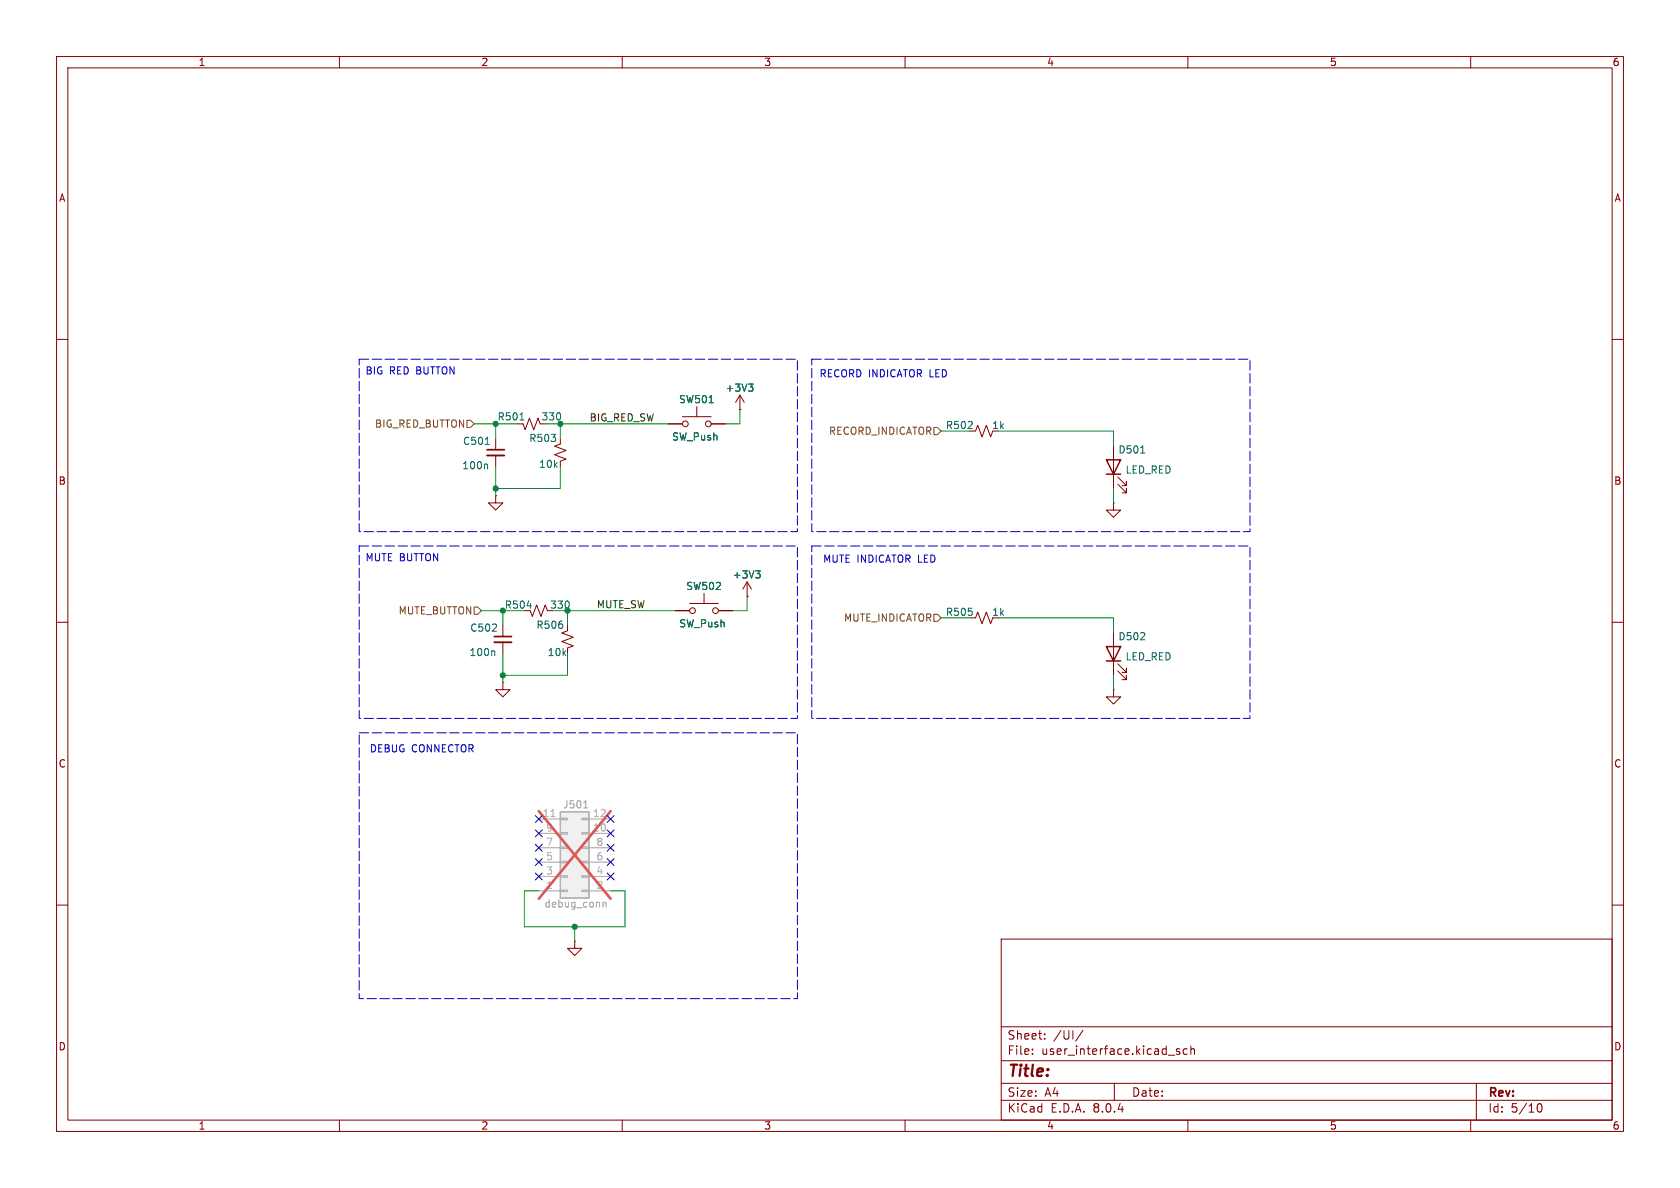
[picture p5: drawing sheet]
<svg xmlns="http://www.w3.org/2000/svg" width="297mm" height="210mm" viewBox="0 0 297 210" stroke-linecap="round" stroke-linejoin="round" font-family="sans-serif">
<g fill="none" stroke="#840000" stroke-width=".18">
<path d="M10 10h277v190h-277zM12 12h273v186h-273zM60 10v2M110 10v2M160 10v2M210 10v2M260 10v2M10 60h2M285 60h2M87.6 77.5v2M91.4 74.9h1.1l.3 1 .8-2 .8 2 .7-2 .4 1M99.1 77.5v1l-1.1 .4 2.1 .7-2.1 .8 2.1 .8-1 .3v1.1"/>
<path d="M118.1 74.9h2.5M120.6 73.7h5.1M123.2 71.9v1.8M125.7 74.9h2.6M130.8 72.4h.1M130.8 69.9l.8 1.2M130.8 69.9v2.5M130.8 69.9l-.8 1.2M171.4 76.2h1.1l.3-1 .8 2 .8-2 .7 2 .4-1M196.8 78.7v7.7M87.6 87.6v1.3h-1.2l1.2 1.3 1.3-1.3h-1.3M87.6 87.6h.1"/>
<path d="M87.6 80.5v2.1M196.8 88.9v1.3h1.3l-1.3 1.2-1.2-1.2h1.2M196.8 88.9h.1M197.6 85.6l1.5 1.5v-.7v.7h-.7M197.6 84.3l1.5 1.6v-.8v.8h-.7M10 110h2M88.9 110.5v2M88.9 113.5v2.1M93.7 108l.4 1 .8-2.1 .7 2.1 .8-2.1 .4 1.1M100.3 110.5v1l-1 .4 2 .7-2 .8 2 .8-1 .4v1M132.1 105.4h.1M132.1 102.9l.7 1.2"/>
<path d="M132.1 102.9v2.5M132.1 102.9l-.8 1.2M171.4 109.2h1.1l.3-1 .8 2 .8-2 .7 2 .4-1M196.8 111.8v7.6M197.6 118.6l1.5 1.5v-.7v.7h-.7M197.6 117.3l1.5 1.6v-.8v.8h-.7M285 110h2M88.9 120.7v1.2h-1.3l1.3 1.3 1.3-1.3h-1.3M88.9 120.7h.1M196.8 121.9v1.3h1.3l-1.3 1.3-1.2-1.3h1.2M196.8 121.9h.1M10 160h2"/>
<path d="M285 160h2M177 166h108v32h-108zM60 198v2M110 198v2M160 198v2M177 194.5h108M177 191.5h108M177 187.5h108M177 181.5h108M182.5 186.3v.1M182.5 185.5v.1M184.7 183.6v.1"/>
<path d="M184.7 182.8v.1M191.5 182.1l-1.3 2M197 191.5v3M208.5 185.5l-.3-.1-.2 .2v.2l.5 .2v.3h-.5M209.9 185.5l-.4-.1-.3 .3v.4l.1 .2h.6M210 198v2M210.5 185.5l.2-.1 .4 .1 .1 .9M210.5 184.9v1.5M260 198v2M261 191.5v6.5M271.7 195.7l.2-.5 .2-.1a.8 .8 0 0 1 .5 .7 .8 .8 0 0 1-.5 .8l-.2-.1-.2-.5"/>
<circle cx="121.2" cy="74.9" r=".51"/>
<circle cx="125.2" cy="74.9" r=".51"/>
</g>
<path d="M85.8 78.6h.7M91.9 74.2h.7M125.4 71.2h.7M132.3 67.9h.8l-.4 .5M132.9 68.4l.2 .2v.3l-.2 .3M86 82l.2 .2v.7M201.7 80.1h.7M87.3 115l.2 .2v.7M93.2 107.1h.8M133.6 100.9h.8l-.4 .5M134.1 101.4l.3 .2v.3l-.3 .3" fill="none" stroke="#006464" stroke-width=".18"/>
<path d="M86.1 80.5h3.1M87.4 113.5h3" fill="none" stroke="#840000" stroke-width=".33"/>
<path d="M86.1 79.5h3.1M87.4 112.5h3" fill="none" stroke="#840000" stroke-width=".3"/>
<path d="M195.6 81.3h2.5l-1.3 2.5zM195.6 83.8h2.5M195.6 114.3h2.5l-1.3 2.5zM195.6 116.8h2.5" fill="none" stroke="#840000" stroke-width=".25"/>
<path d="M99.1 143.5h5v15.3h-5z" fill="#f0f0f0"/>
<g fill="none" stroke="#a1a1a1" stroke-width=".18">
<path d="M95.2 157.5h3.9M95.2 147.3h3.9M95.2 144.8h3.9M95.2 154.9h3.9M95.2 152.4h3.9M95.2 149.9h3.9M99.1 144.7h1.2v.2h-1.2zM99.1 147.2h1.2v.2h-1.2zM99.1 149.7h1.2v.3h-1.2zM99.1 152.3h1.2v.2h-1.2zM99.1 154.8h1.2v.3h-1.2zM99.1 157.4h1.2v.2h-1.2z"/>
<path d="M102.9 144.7h1.2v.2h-1.2zM102.9 147.2h1.2v.2h-1.2zM102.9 149.7h1.2v.3h-1.2zM102.9 152.3h1.2v.2h-1.2zM102.9 154.8h1.2v.3h-1.2zM102.9 157.4h1.2v.2h-1.2zM104.1 157.5h3.8M104.1 147.3h3.8M104.1 144.8h3.8M104.1 154.9h3.8M104.1 152.4h3.8M104.1 149.9h3.8"/>
</g>
<path d="M99.1 143.5h5v15.3h-5z" fill="none" stroke="#a1a1a1" stroke-width=".25"/>
<path d="M97.4 144.4h.7" fill="none" stroke="#aaa" stroke-width=".18"/>
<path d="M103.2 142.8h.7M106.6 159.5v.8M106.6 159.6l.2-.1 .3 .1v.7" fill="none" stroke="#989898" stroke-width=".18"/>
<path d="M95.2 143.4l12.7 15.5M107.9 143.4l-12.7 15.5" fill="none" stroke="#e65255" stroke-width=".46"/>
<g fill="none" stroke="#840000" stroke-width=".18">
<path d="M118.1 74.9h2.5M125.7 74.9h2.6M130.8 72.4h.1M119.4 108h2.5M121.9 106.7h5.1M124.5 104.9v1.8M127 108h2.5M132.1 105.4h.1M101.6 166.4v1.2h-1.3l1.3 1.3 1.3-1.3h-1.3M101.6 166.4h.1"/>
<circle cx="122.4" cy="108" r=".51"/>
<circle cx="126.5" cy="108" r=".51"/>
</g>
<path d="M82.5 74.3h.7l.6 .6-.6 .7h-.7zM165.1 75.6h.6l.7 .6-.7 .6h-.6zM83.8 107.3h.7l.6 .7-.6 .6h-.7zM165.1 108.6h.6l.7 .6-.7 .7h-.6z" fill="none" stroke="#725600" stroke-width=".18"/>
<path d="M63.5 63.5h77.5v30.5h-77.5zM143.5 63.5h77.5v30.5h-77.5zM63.5 96.5h77.5v30.5h-77.5zM143.5 96.5h77.5v30.5h-77.5zM63.5 129.5h77.5v47h-77.5z" fill="none" stroke="#0000c2" stroke-width=".18" stroke-dasharray="1.7 .6"/>
<g fill="none" stroke="#009600" stroke-width=".18">
<path d="M83.8 74.9h7.6M87.6 74.9v2.6M118.1 74.9h-19v2.6M130.8 72.4v2.5h-2.5M166.4 76.2h5M176.5 76.2h20.3v2.5M87.6 82.6v5M99.1 82.6v3.8h-11.5M196.8 86.4v2.5M85.1 108h7.6M88.9 108v2.5M88.9 115.6v5.1"/>
<path d="M100.3 115.6v3.8h-11.4M119.4 108h-19.1v2.5M132.1 105.4v2.6h-2.6M166.4 109.2h5M176.5 109.2h20.3v2.6M196.8 119.4v2.5M95.2 157.5h-2.5v6.3h17.8v-6.3h-2.6M101.6 163.8v2.6"/>
</g>
<g fill="none" stroke="#000084" stroke-width=".18">
<path d="M94.6 154.3l1.3 1.2M94.6 144.2l1.3 1.2M94.6 151.8l1.3 1.2M94.6 146.7l1.3 1.2M94.6 149.3l1.3 1.2M95.9 154.3l-1.3 1.2M95.9 144.2l-1.3 1.2M95.9 151.8l-1.3 1.2M95.9 146.7l-1.3 1.2M95.9 149.3l-1.3 1.2M107.3 154.3l1.3 1.2M107.3 151.8l1.3 1.2"/>
<path d="M107.3 144.2l1.3 1.2M107.3 146.7l1.3 1.2M107.3 149.3l1.3 1.2M108.6 154.3l-1.3 1.2M108.6 151.8l-1.3 1.2M108.6 144.2l-1.3 1.2M108.6 146.7l-1.3 1.2M108.6 149.3l-1.3 1.2"/>
</g>
<path d="M125.4 71.2h.7M132.3 67.9h.8l-.4 .5M132.9 68.4l.2 .2v.3l-.2 .3M133.6 100.9h.8l-.4 .5M134.1 101.4l.3 .2v.3l-.3 .3" fill="none" stroke="#006464" stroke-width=".18"/>
<g fill="#009600" stroke="#009600" stroke-width=".18">
<circle cx="88.9" cy="108" r=".46"/>
<circle cx="87.6" cy="86.4" r=".46"/>
<circle cx="100.3" cy="108" r=".46"/>
<circle cx="87.6" cy="74.9" r=".46"/>
<circle cx="99.1" cy="74.9" r=".46"/>
<circle cx="88.9" cy="119.4" r=".46"/>
<circle cx="101.6" cy="163.8" r=".46"/>
</g>
<text font-size="2.8" fill="#840000" x="178" y="190.9">Title:</text>
<g font-size="2.1" fill="#840000">
<text x="178" y="184">Sheet:</text>
<text x="186.2" y="184">/UI/</text>
<text x="178" y="186.7">File:</text>
<text x="184.1" y="186.7">user_interface.kicad_sch</text>
<text x="178" y="196.9">KiCad</text>
<text x="178" y="194.1">Size:</text>
<text x="184.7" y="194.1">A4</text>
<text x="185.7" y="196.9">E.D.A.</text>
<text x="193.3" y="196.9">8.0.4</text>
<text x="200" y="194.1">Date:</text>
<text x="263" y="194.3">Rev:</text>
<text x="263" y="196.9">Id:</text>
<text x="267.1" y="196.9">5/10</text>
</g>
<g font-size="1.8" fill="#840000">
<text x="35" y="11.9">1</text>
<text x="85" y="11.9">2</text>
<text x="135" y="11.9">3</text>
<text x="185" y="11.9">4</text>
<text x="235" y="11.9">5</text>
<text x="285" y="11.9">6</text>
<text x="10.3" y="35.9">A</text>
<text x="285.3" y="35.9">A</text>
<text x="10.3" y="85.9">B</text>
<text x="285.3" y="85.9">B</text>
<text x="10.3" y="135.9">C</text>
<text x="285.3" y="135.9">C</text>
<text x="10.3" y="185.9">D</text>
<text x="285.3" y="185.9">D</text>
<text x="35" y="199.9">1</text>
<text x="85" y="199.9">2</text>
<text x="135" y="199.9">3</text>
<text x="185" y="199.9">4</text>
<text x="235" y="199.9">5</text>
<text x="285" y="199.9">6</text>
</g>
<g font-size="1.8" fill="#0000c2">
<text x="64.5" y="66.4">BIG</text>
<text x="68.8" y="66.4">RED BUTTON</text>
<text x="144.8" y="66.9">RECORD INDICATOR LED</text>
<text x="64.5" y="99.4">MUTE BUTTON</text>
<text x="145.4" y="99.7">MUTE INDICATOR LED</text>
<text x="65.3" y="133.2">DEBUG CONNECTOR</text>
</g>
<g font-size="1.8" fill="#006464">
<text x="119.9" y="71.5">SW501</text>
<text x="128.2" y="69.4">+3V3</text>
<text x="87.9" y="74.5">R501</text>
<text x="167.1" y="76">R502</text>
<text x="175.3" y="76">1k</text>
<text x="81.6" y="83.2">100n</text>
<text x="81.8" y="78.8">C501</text>
<text x="93.5" y="78.3">R503</text>
<text x="95.2" y="82.9">10k</text>
<text x="118.7" y="78.1">SW_Push</text>
<text x="197.6" y="80.4">D501</text>
<text x="198.9" y="83.9">LED_RED</text>
<text x="89.1" y="107.8">R504</text>
<text x="121.2" y="104.5">SW502</text>
<text x="129.4" y="102.5">+3V3</text>
<text x="83" y="111.9">C502</text>
<text x="94.7" y="111.4">R506</text>
<text x="120" y="111.1">SW_Push</text>
<text x="167.1" y="109.1">R505</text>
<text x="175.3" y="109.1">1k</text>
<text x="197.6" y="113.4">D502</text>
<text x="82.9" y="116.2">100n</text>
<text x="96.7" y="116.2">10k</text>
<text x="198.9" y="116.9">LED_RED</text>
</g>
<g font-size="1.8" fill="#725600">
<text x="66.2" y="75.8">BIG_RED_BUTTON</text>
<text x="146.4" y="77.1">RECORD_INDICATOR</text>
<text x="70.4" y="108.8">MUTE_BUTTON</text>
<text x="149.1" y="110.1">MUTE_INDICATOR</text>
</g>
<g font-size="1.8" fill="#009600">
<text x="95.6" y="74.5">330</text>
<text x="97.1" y="107.8">330</text>
</g>
<g font-size="1.8" fill="#0f0f0f">
<text x="104.1" y="74.6">BIG_RED_SW</text>
<text x="105.4" y="107.6">MUTE_SW</text>
</g>
<g font-size="1.8" fill="#989898">
<text x="99.5" y="143.1">J501</text>
<text x="96.2" y="160.6">debug_conn</text>
</g>
<g font-size="1.8" fill="#aaa">
<text x="95.8" y="144.5">11</text>
<text x="96.4" y="149.6">7</text>
<text x="96.4" y="147.1">9</text>
<text x="104.7" y="147.1">10</text>
<text x="104.7" y="144.5">12</text>
<text x="105.3" y="149.6">8</text>
<text x="96.4" y="154.7">3</text>
<text x="96.4" y="152.1">5</text>
<text x="105.3" y="154.7">4</text>
<text x="105.3" y="152.1">6</text>
<text x="96.4" y="157.2">1</text>
<text x="105.3" y="157.2">2</text>
</g>
</svg>
